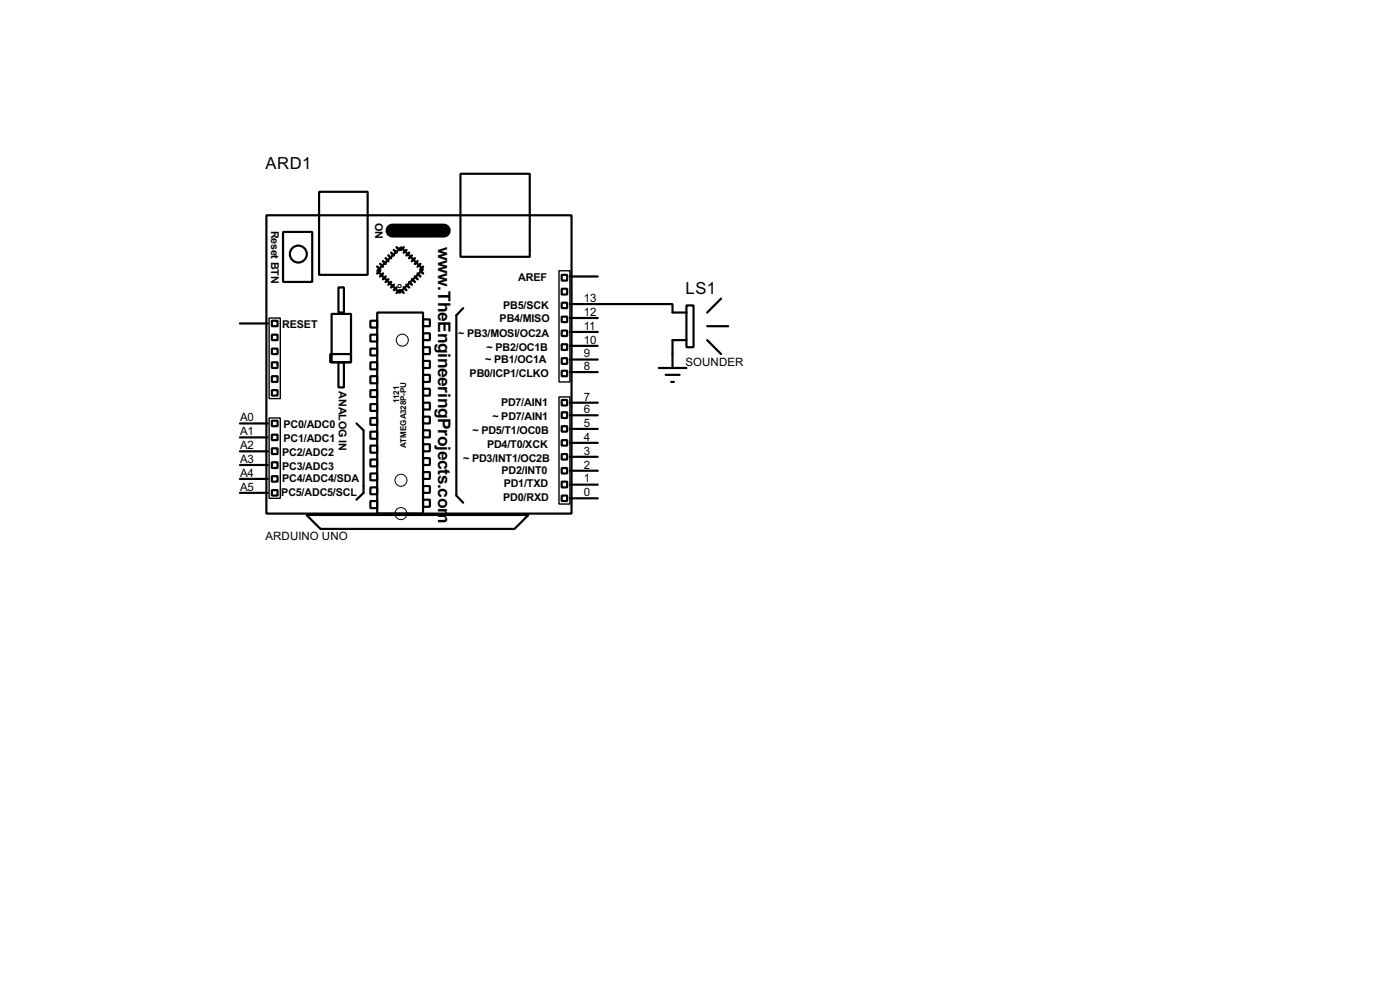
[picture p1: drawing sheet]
<svg xmlns="http://www.w3.org/2000/svg" width="256mm" height="180mm" viewBox="0 0 256 180" stroke-linecap="round" stroke-linejoin="round" font-family="sans-serif">
<g fill="none" stroke="#000" stroke-width=".4">
<path d="M48.8 39.4h55.9v54.6h-55.9zM58.5 35.1h8.9v15.2h-8.9zM84.4 31.8h12.7v15.2h-12.7zM44 59.2h5.1M49.8 58.7h1.1v1h-1.1zM51.9 42.5h5.3v9.1h-5.3zM60.8 57.5h3.5v8.8h-3.5zM62 52.6h1v4.6h-1zM67.9 58.7h1.2v1.3h-1.2zM69.1 57.2h8.4v36.8h-8.4zM69.1 49.6l4.4-4.3 4 4-4.3 4.3zM74.5 41.2h4.5v2h-4.5z"/>
<path d="M77.5 58.5h1.3v1.2h-1.3zM84.9 56.4l-1.3 1.3v33l1.3 1.3M102.9 50.3h1v1.1h-1zM102.9 55.4h1v1h-1zM102.9 58h1v1h-1zM102.9 52.9h1v1h-1zM104.4 55.7h18.8v1.5h2.6M104.4 58.2h5.1M104.4 50.6h5.1M125.8 55.9h1.3v7.7h-1.3zM129.6 59.7h3.8M132.1 54.7l-2.5 2.5"/>
<path d="M44 77.5h5.1M49.8 61.3h1.1v1h-1.1zM49.8 66.3h1.1v1.1h-1.1zM49.8 71.4h1.1v1h-1.1zM49.8 68.9h1.1v1h-1.1zM49.8 63.8h1.1v1h-1.1zM49.8 77h1.1v1h-1.1zM49.8 79.6h1.1v1h-1.1zM60.5 64.8h3.8v1.5h-3.8zM62 66.3h1v4.6h-1zM65.3 77.5l1.3 1.3v11.4l-1.3 1.3M67.9 61.3h1.2v1.2h-1.2z"/>
<path d="M67.9 63.8h1.2v1.3h-1.2zM67.9 66.3h1.2v1.3h-1.2zM67.9 68.9h1.2v1.3h-1.2zM67.9 71.4h1.2v1.3h-1.2zM67.9 74h1.2v1.2h-1.2zM67.9 76.5h1.2v1.3h-1.2zM67.9 79h1.2v1.3h-1.2zM77.5 61h1.3v1.3h-1.3zM77.5 63.6h1.3v1.2h-1.3zM77.5 66.1h1.3v1.3h-1.3zM77.5 68.6h1.3v1.3h-1.3zM77.5 71.2h1.3v1.2h-1.3z"/>
<path d="M77.5 73.7h1.3v1.3h-1.3zM77.5 76.3h1.3v1.2h-1.3zM77.5 78.8h1.3v1.3h-1.3zM102.9 60.5h1v1h-1zM102.9 63h1v1.1h-1zM102.9 65.6h1v1h-1zM102.9 67.9h1v1h-1zM102.9 73.2h1v1h-1zM102.9 75.5h1v1h-1zM102.9 78h1v1h-1zM104.4 78.5h5.1M104.4 76h5.1"/>
<path d="M104.4 73.7h5.1M104.4 68.1h5.1M104.4 65.8h5.1M104.4 63.3h5.1M104.4 60.8h5.1M120.7 67.4h5.1M122 68.6h2.5M123 69.9h.5M125.8 62.3h-2.6v5.1M129.6 62.3l2.5 2.5M44 90.2h5.1M44 87.7h5.1"/>
<path d="M44 85.1h5.1M44 82.6h5.1M44 80.1h5.1M49.8 82.1h1.1v1h-1.1zM49.8 84.6h1.1v1.1h-1.1zM49.8 87.2h1.1v1h-1.1zM49.8 89.7h1.1v1h-1.1zM56.2 94.3h40.6l-2.5 2.5h-35.6zM67.9 81.6h1.2v1.3h-1.2zM67.9 84.1h1.2v1.3h-1.2zM67.9 86.7h1.2v1.2h-1.2zM67.9 89.2h1.2v1.3h-1.2z"/>
<path d="M67.9 91.7h1.2v1.3h-1.2zM77.5 81.3h1.3v1.3h-1.3zM77.5 83.9h1.3v1.2h-1.3zM77.5 86.4h1.3v1.3h-1.3zM77.5 89h1.3v1.2h-1.3zM77.5 91.5h1.3v1.3h-1.3zM102.9 80.6h1v1h-1zM102.9 83.1h1v1h-1zM102.9 85.7h1v1h-1zM102.9 88.2h1v1h-1zM102.9 90.7h1v1h-1zM104.4 91.2h5.1"/>
<path d="M104.4 88.7h5.1M104.4 86.2h5.1M104.4 83.6h5.1M104.4 81.1h5.1"/>
<circle cx="54.6" cy="46.5" r="1.55"/>
</g>
<path d="M71.9 42.2h9.4" fill="none" stroke="#000" stroke-width="2.6"/>
<g fill="none" stroke="#000" stroke-width=".45">
<path d="M69.1 48.8l.6 .5M69.7 48.3l.5 .5M69.7 49.6l-.6 .5M70.2 47.8l.5 .5M70.2 50.1l-.5 .5M70.7 47.3l.5 .5M70.7 50.6l-.5 .5M71.2 46.8l.5 .5M71.2 51.1l-.5 .5M71.7 46.3l.5 .5M71.7 51.6l-.5 .5M72.2 45.8l.5 .5"/>
<path d="M72.2 52.1l-.5 .5M72.7 45.3l.5 .5M72.7 52.6l-.5 .5M73.2 53.1l-.5 .5M73.5 53.1l.5 .5M74 52.6l.5 .5M74 45.3l-.5 .5M74.5 52.1l.5 .5M74.5 45.8l-.5 .5M75 51.6l.5 .5M75 46.3l-.5 .5M75.5 51.1l.5 .5"/>
<path d="M75.5 46.8l-.5 .5M76 50.6l.5 .5M76 47.3l-.5 .5M76.5 50.1l.5 .5M76.5 47.8l-.5 .5M77 49.6l.5 .5M77 48.3l-.5 .5M77.5 48.8l-.5 .5"/>
</g>
<g fill="none" stroke="#000" stroke-width=".18">
<circle cx="73.2" cy="52.4" r=".3"/>
<circle cx="73.7" cy="62.3" r="1.1"/>
<circle cx="73.4" cy="87.9" r="1.1"/>
<circle cx="73.4" cy="94" r="1.1"/>
</g>
<path d="M49.3 58.2h2.1v14.8h-2.1zM102.4 49.6h2v20.3h-2zM49.3 76.5h2.1v14.7h-2.1zM102.4 72.7h2v19.6h-2z" fill="none" stroke="#000" stroke-width=".25"/>
<g font-size="3.6">
<text x="80.3" y="45.2" transform="rotate(90 80.3 45.2)">w</text>
<text x="80.3" y="52.4" transform="rotate(90 80.3 52.4)">.TheEngineeringProjects.com</text>
</g>
<g font-size="3.4">
<text x="48.7" y="31">ARD1</text>
<text x="125.6" y="53.9">LS1</text>
</g>
<g font-size="2.4">
<text x="107" y="57.8">12</text>
<text x="107" y="55.3">13</text>
<text x="107" y="65.4">9</text>
<text x="107" y="62.9">10</text>
<text x="107" y="60.3">11</text>
<text x="107" y="67.7">8</text>
<text x="125.6" y="66.9">SOUNDER</text>
<text x="44" y="77.1">A0</text>
<text x="107" y="75.6">6</text>
<text x="107" y="73.3">7</text>
<text x="44" y="82.2">A2</text>
<text x="44" y="79.7">A1</text>
<text x="107" y="83.2">3</text>
<text x="107" y="80.7">4</text>
<text x="107" y="78.1">5</text>
<text x="44" y="89.8">A5</text>
<text x="44" y="87.3">A4</text>
<text x="44" y="84.7">A3</text>
<text x="107" y="88.3">1</text>
<text x="107" y="85.7">2</text>
<text x="107" y="90.8">0</text>
<text x="48.6" y="98.9">ARDUINO UNO</text>
</g>
<g font-size="2.2">
<text x="68.7" y="40.8" transform="rotate(90 68.7 40.8)">ON</text>
<text x="49.7" y="42.2" transform="rotate(90 49.7 42.2)">Reset BTN</text>
<text x="94.9" y="51.5">AREF</text>
<text x="91.5" y="58.9">PB4/MISO</text>
<text x="92.2" y="56.6">PB5/SCK</text>
<text x="51.7" y="60.1">RESET</text>
<text x="84" y="61.7">~ PB3/MOSI/OC2A</text>
<text x="89.2" y="64.2">~ PB2/OC1B</text>
<text x="62.1" y="71.6" transform="rotate(90 62.1 71.6)">ANALOG IN</text>
<text x="86" y="69">PB0/ICP1/CLKO</text>
<text x="88.9" y="66.5">~ PB1/OC1A</text>
<text x="90.2" y="76.9">~ PD7/AIN1</text>
<text x="91.8" y="74.4">PD7/AIN1</text>
<text x="51.7" y="83.5">PC2/ADC2</text>
<text x="51.9" y="81">PC1/ADC1</text>
<text x="51.9" y="78.4">PC0/ADC0</text>
<text x="86.6" y="79.4">~ PD5/T1/OC0B</text>
<text x="89.2" y="82">PD4/T0/XCK</text>
<text x="51.7" y="88.3">PC4/ADC4/SDA</text>
<text x="51.7" y="86">PC3/ADC3</text>
<text x="84.9" y="84.5">~ PD3/INT1/OC2B</text>
<text x="91.9" y="86.8">PD2/INT0</text>
<text x="92.3" y="89.1">PD1/TXD</text>
<text x="51.5" y="90.8">PC5/ADC5/SCL</text>
<text x="92.2" y="91.6">PD0/RXD</text>
</g>
<g font-size="1.7">
<text x="73.1" y="73.7" transform="rotate(-90 73.1 73.7)">1121</text>
<text x="74.4" y="82" transform="rotate(-90 74.4 82)">ATMEGA328P-PU</text>
</g>
</svg>
